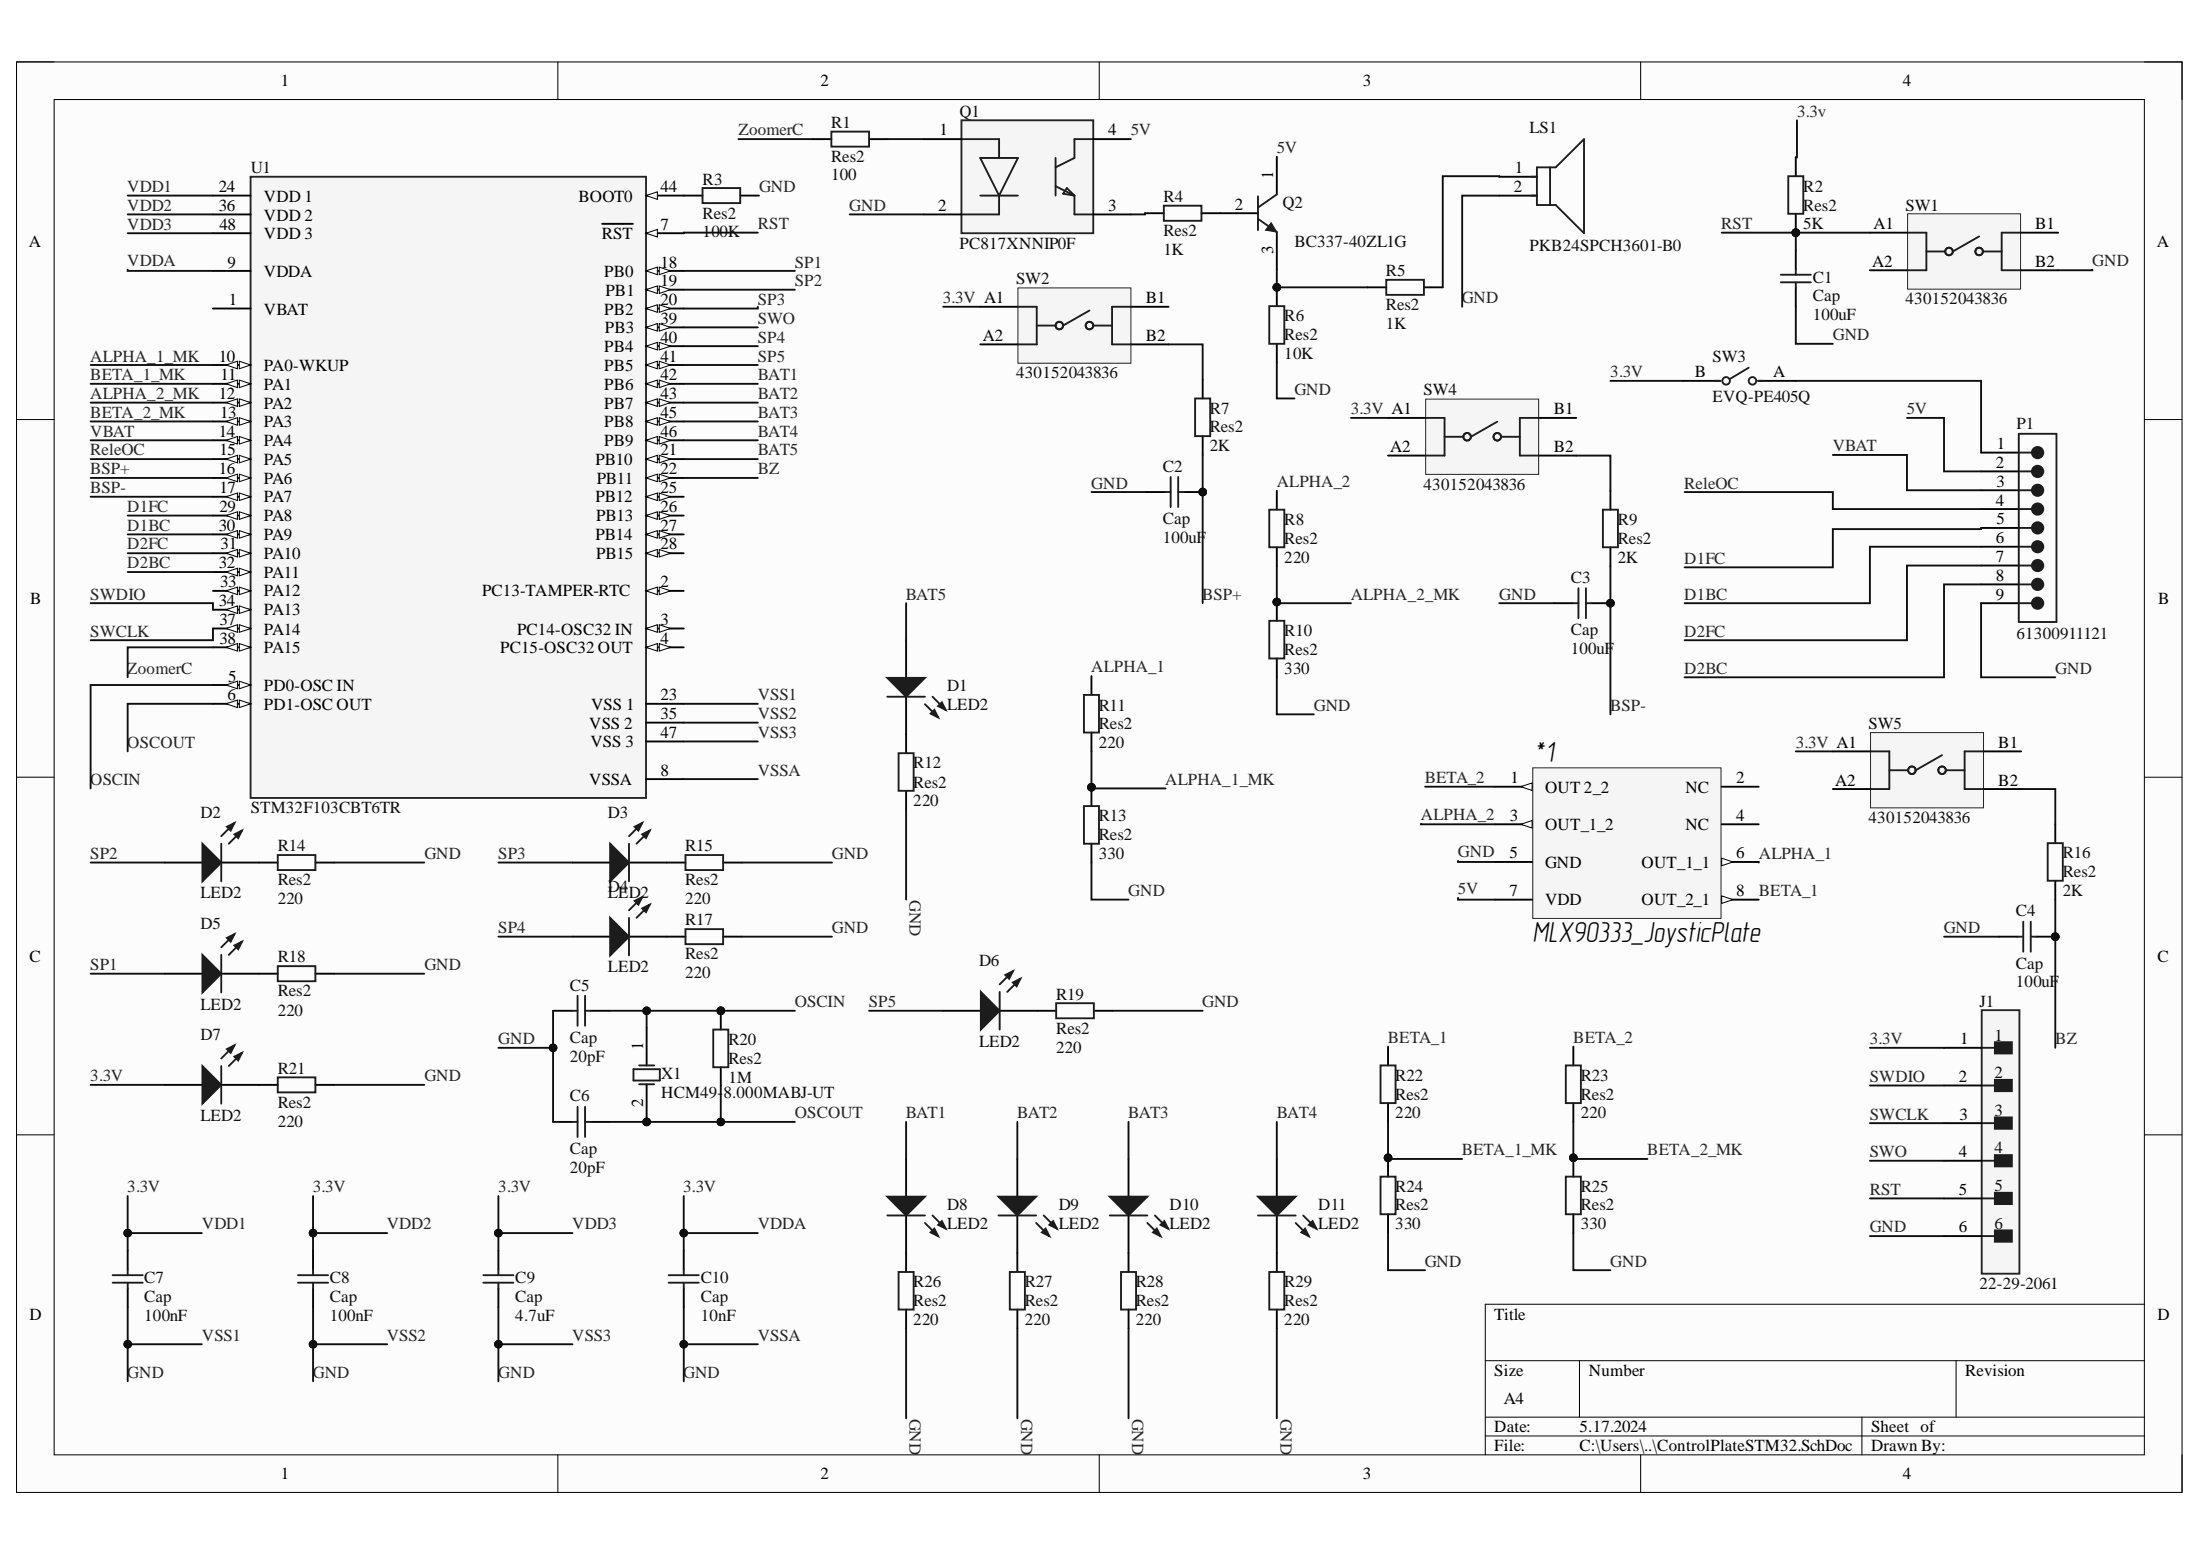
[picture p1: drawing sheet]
# Altium project ControlPlateSTM32.PrjPcb
1 sheet, 63 parts. Net scope: global (net labels, ports and power ports of the same name join across sheets).
Board file: ControlPlateSTM32.PcbDoc

## Sheet ControlPlateSTM32.SchDoc
size A4; SheetNumber: 1; SheetTotal: 1

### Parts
*1  MLX90333_JoysticPlate  [MLX90333_Joy]
C1  Cap  value 100uF  [RAD-0.3]
C2  Cap  value 100uF  [RAD-0.3]
C3  Cap  value 100uF  [RAD-0.3]
C4  Cap  value 100uF  [RAD-0.3]
C5  Cap  value 20pF  [RAD-0.3]
C6  Cap  value 20pF  [RAD-0.3]
C7  Cap  value 100nF  [RAD-0.3]
C8  Cap  value 100nF  [RAD-0.3]
C9  Cap  value 4.7uF  [RAD-0.3]
C10  Cap  value 10nF  [RAD-0.3]
D1  LED2  [3.2X1.6X1.1]
D2  LED2  [3.2X1.6X1.1]
D3  LED2  [3.2X1.6X1.1]
D4  LED2  [3.2X1.6X1.1]
D5  LED2  [3.2X1.6X1.1]
D6  LED2  [3.2X1.6X1.1]
D7  LED2  [3.2X1.6X1.1]
D8  LED2  [3.2X1.6X1.1]
D9  LED2  [3.2X1.6X1.1]
D10  LED2  [3.2X1.6X1.1]
D11  LED2  [3.2X1.6X1.1]
J1  22-29-2061  [FP-22-29-2061-MFG]
LS1  PKB24SPCH3601-B0  [FP-PKB24SPCH3601-B0-MFG]
P1  61300911121  [61300911121]
Q1  PC817XNNIP0F  [FP-PC817XNNIP0F-MFG]
Q2  BC337-40ZL1G  [ONSC-TO-92-3-29-11_AM_BL]
R1  Res2  value 100  [AXIAL-0.4]
R2  Res2  value 5K  [AXIAL-0.4]
R3  Res2  value 100K  [AXIAL-0.4]
R4  Res2  value 1K  [AXIAL-0.4]
R5  Res2  value 1K  [AXIAL-0.4]
R6  Res2  value 10K  [AXIAL-0.4]
R7  Res2  value 2K  [AXIAL-0.4]
R8  Res2  value 220  [AXIAL-0.4]
R9  Res2  value 2K  [AXIAL-0.4]
R10  Res2  value 330  [AXIAL-0.4]
R11  Res2  value 220  [AXIAL-0.4]
R12  Res2  value 220  [AXIAL-0.4]
R13  Res2  value 330  [AXIAL-0.4]
R14  Res2  value 220  [AXIAL-0.4]
R15  Res2  value 220  [AXIAL-0.4]
R16  Res2  value 2K  [AXIAL-0.4]
R17  Res2  value 220  [AXIAL-0.4]
R18  Res2  value 220  [AXIAL-0.4]
R19  Res2  value 220  [AXIAL-0.4]
R20  Res2  value 1M  [AXIAL-0.4]
R21  Res2  value 220  [AXIAL-0.4]
R22  Res2  value 220  [AXIAL-0.4]
R23  Res2  value 220  [AXIAL-0.4]
R24  Res2  value 330  [AXIAL-0.4]
R25  Res2  value 330  [AXIAL-0.4]
R26  Res2  value 220  [AXIAL-0.4]
R27  Res2  value 220  [AXIAL-0.4]
R28  Res2  value 220  [AXIAL-0.4]
R29  Res2  value 220  [AXIAL-0.4]
SW1  430152043836  [WS-TASV_L6W6H4.3_4301x20438x6]
SW2  430152043836  [WS-TASV_L6W6H4.3_4301x20438x6]
SW3  EVQ-PE405Q  [FP-EVQ-PE405Q-MFG]
SW4  430152043836  [WS-TASV_L6W6H4.3_4301x20438x6]
SW5  430152043836  [WS-TASV_L6W6H4.3_4301x20438x6]
U1  STM32F103CBT6TR  [FP-LQFP48-5B-MFG]
X1  HCM49-8.000MABJ-UT  [CFM-HCM49-2_V]

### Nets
3.3V: C7.2 C8.2 C9.2 C10.2 D7.1(A) J1.1 R2.1 SW2.A1 SW3.B SW4.A1 SW5.A1 U1.9(VDDA) U1.24(VDD_1) U1.36(VDD_2) U1.48(VDD_3)  [also labelled VDD1, VDD2, VDD3, VDDA]
5V: *1.7(VDD) P1.2 Q1.4(C) Q2.1(C)
ALPHA_1: *1.6(OUT_1_1) R11.2
ALPHA_1_MK: R11.1 R13.2 U1.10(PA0-WKUP)
ALPHA_2: *1.3(OUT_1_2) R8.2
ALPHA_2_MK: R8.1 R10.2 U1.12(PA2)
BAT1: D8.1(A) U1.42(PB6)
BAT2: D9.1(A) U1.43(PB7)
BAT3: D10.1(A) U1.45(PB8)
BAT4: D11.1(A) U1.46(PB9)
BAT5: D1.1(A) U1.21(PB10)
BETA_1: *1.8(OUT_2_1) R22.2
BETA_1_MK: R22.1 R24.2 U1.11(PA1)
BETA_2: *1.1(OUT_2_2) R23.2
BETA_2_MK: R23.1 R25.2 U1.13(PA3)
BSP+: C2.1 R7.2 U1.16(PA6)
BSP-: C3.1 R9.2 U1.17(PA7)
BZ: C4.1 R16.2 U1.22(PB11)
D1BC: P1.6 U1.30(PA9)
D1FC: P1.5 U1.29(PA8)
D2BC: P1.8 U1.32(PA11)
D2FC: P1.7 U1.31(PA10)
GND: *1.5(GND) C1.1 C2.2 C3.2 C4.2 C5.2 C6.2 C7.1 C8.1 C9.1 C10.1 J1.6 LS1.2(A) P1.9 Q1.2(C) R3.1 R6.2 R10.1 R12.1 R13.1 R14.1 R15.1 R17.1 R18.1 R19.1 R21.1 R24.1 R25.1 R26.1 R27.1 R28.1 R29.1 SW1.B2 U1.8(VSSA) U1.23(VSS_1) U1.35(VSS_2) U1.47(VSS_3)  [also labelled VSS1, VSS2, VSS3, VSSA]
OSCIN: C5.1 R20.1 U1.5(PD0-OSC_IN) X1.1(X1)
OSCOUT: C6.1 R20.2 U1.6(PD1-OSC_OUT) X1.2(X2)
ReleOC: P1.4 U1.15(PA5)
RST: C1.2 J1.5 R2.2 SW1.A1 U1.7(~{RST})
SP1: D5.1(A) U1.18(PB0)
SP2: D2.1(A) U1.19(PB1)
SP3: D3.1(A) U1.20(PB2)
SP4: D4.1(A) U1.40(PB4)
SP5: D6.1(A) U1.41(PB5)
SWCLK: J1.3 U1.37(PA14)
SWDIO: J1.2 U1.34(PA13)
SWO: J1.4 U1.39(PB3)
VBAT: P1.3 U1.14(PA4)
ZoomerC: R1.1 U1.38(PA15)
NetD1_2: D1.2(K) R12.2
NetD2_2: D2.2(K) R14.2
NetD3_2: D3.2(K) R15.2
NetD4_2: D4.2(K) R17.2
NetD5_2: D5.2(K) R18.2
NetD6_2: D6.2(K) R19.2
NetD7_2: D7.2(K) R21.2
NetD8_2: D8.2(K) R26.2
NetD9_2: D9.2(K) R27.2
NetD10_2: D10.2(K) R28.2
NetD11_2: D11.2(K) R29.2
NetLS1_1: LS1.1(C) R5.1
NetP1_1: P1.1 SW3.A
NetQ1_1: Q1.1(A) R1.2
NetQ1_3: Q1.3(E) R4.1
NetQ2_2: Q2.2(B) R4.2
NetQ2_3: Q2.3(E) R5.2 R6.1
NetR3_2: R3.2 U1.44(BOOT0)
NetR7_1: R7.1 SW2.B2
NetR9_1: R9.1 SW4.B2
NetR16_1: R16.1 SW5.B2

Not connected (* = marked no-connect by the designer): *1 2(NC) 4(NC); SW1 A2 B1; SW2 A2 B1; SW4 A2 B1; SW5 A2 B1; U1 1(VBAT) 2(PC13-TAMPER-RTC) 3(PC14-OSC32_IN) 4(PC15-OSC32_OUT) 25(PB12) 26(PB13) 27(PB14) 28(PB15) 33(PA12)
